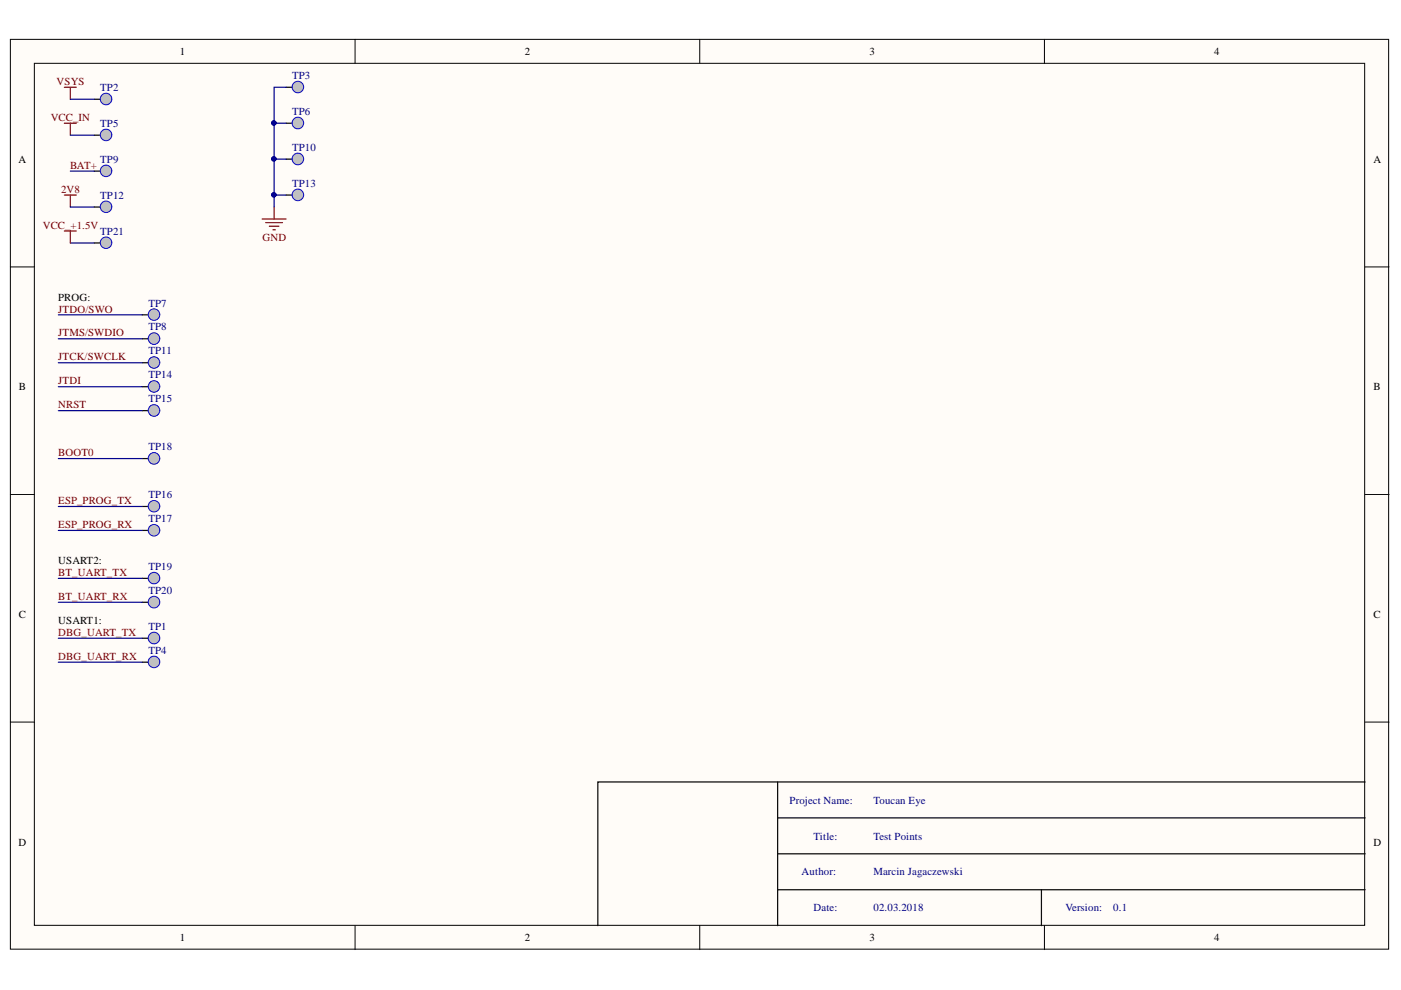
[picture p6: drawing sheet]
<svg xmlns="http://www.w3.org/2000/svg" width="297mm" height="210mm" viewBox="0 0 297 210" stroke-linecap="round" stroke-linejoin="round" font-family="sans-serif">
<g fill="#fffcf8" stroke="#000" stroke-width=".21">
<path d="M2.2 8.3h292.2v192.9h-292.2z"/>
<path d="M7.3 13.4h282v182.8h-282z"/>
</g>
<path d="M75.3 8.3v5.1M148.4 8.3v5.1M221.4 8.3v5.1M2.2 56.6h5.1M289.4 56.6h5.1M2.2 104.8h5.1M289.4 104.8h5.1M2.2 153.1h5.1M289.4 153.1h5.1M75.3 196.3v5M148.4 196.3v5M221.4 196.3v5" fill="none" stroke="#000" stroke-width=".21"/>
<path d="M20 21h1.3M164.9 165.8v30.5M164.9 173.4h124.5M289.4 165.8h-162.6v30.5M164.9 181h124.5M164.9 188.6h124.5M220.8 188.6v7.7" fill="none" stroke="#000" stroke-width=".25"/>
<circle cx="22.5" cy="21" r="1.22" fill="#c0c0c0" stroke="#00f" stroke-width=".21"/>
<path d="M13.6 18.5h2.6M14.9 18.5v2.5" fill="none" stroke="#800000" stroke-width=".25"/>
<path d="M20 28.7h1.3" fill="none" stroke="#000" stroke-width=".25"/>
<circle cx="22.5" cy="28.6" r="1.22" fill="#c0c0c0" stroke="#00f" stroke-width=".21"/>
<path d="M20 36.3h1.3" fill="none" stroke="#000" stroke-width=".25"/>
<circle cx="22.5" cy="36.2" r="1.22" fill="#c0c0c0" stroke="#00f" stroke-width=".21"/>
<path d="M20 43.9h1.3" fill="none" stroke="#000" stroke-width=".25"/>
<circle cx="22.5" cy="43.8" r="1.22" fill="#c0c0c0" stroke="#00f" stroke-width=".21"/>
<path d="M60.7 18.5h1.2" fill="none" stroke="#000" stroke-width=".25"/>
<circle cx="63.2" cy="18.5" r="1.22" fill="#c0c0c0" stroke="#00f" stroke-width=".21"/>
<path d="M60.7 26.1h1.2" fill="none" stroke="#000" stroke-width=".25"/>
<circle cx="63.1" cy="26.1" r="1.23" fill="#c0c0c0" stroke="#00f" stroke-width=".21"/>
<path d="M60.7 33.7h1.2" fill="none" stroke="#000" stroke-width=".25"/>
<circle cx="63.1" cy="33.7" r="1.23" fill="#c0c0c0" stroke="#00f" stroke-width=".21"/>
<path d="M60.7 41.4h1.2" fill="none" stroke="#000" stroke-width=".25"/>
<circle cx="63.1" cy="41.3" r="1.23" fill="#c0c0c0" stroke="#00f" stroke-width=".21"/>
<path d="M13.6 26.1h2.6M14.9 26.1v2.6M13.6 41.4h2.6M14.9 41.4v2.5M55.6 46.4h5.1M56.3 47.2h3.6M57.1 48h2M57.9 48.7h.5M58.1 43.9v2.5" fill="none" stroke="#800000" stroke-width=".25"/>
<path d="M30.2 135.3h1.2" fill="none" stroke="#000" stroke-width=".25"/>
<circle cx="32.6" cy="135.3" r="1.23" fill="#c0c0c0" stroke="#00f" stroke-width=".21"/>
<path d="M30.2 140.4h1.2" fill="none" stroke="#000" stroke-width=".25"/>
<circle cx="32.7" cy="140.3" r="1.22" fill="#c0c0c0" stroke="#00f" stroke-width=".21"/>
<path d="M30.2 66.8h1.2" fill="none" stroke="#000" stroke-width=".25"/>
<circle cx="32.7" cy="66.7" r="1.22" fill="#c0c0c0" stroke="#00f" stroke-width=".21"/>
<path d="M30.2 71.8h1.2" fill="none" stroke="#000" stroke-width=".25"/>
<circle cx="32.6" cy="71.8" r="1.23" fill="#c0c0c0" stroke="#00f" stroke-width=".21"/>
<path d="M30.2 76.9h1.2" fill="none" stroke="#000" stroke-width=".25"/>
<circle cx="32.7" cy="76.9" r="1.22" fill="#c0c0c0" stroke="#00f" stroke-width=".21"/>
<path d="M30.2 82h1.2" fill="none" stroke="#000" stroke-width=".25"/>
<circle cx="32.7" cy="81.9" r="1.22" fill="#c0c0c0" stroke="#00f" stroke-width=".21"/>
<path d="M30.2 87.1h1.2" fill="none" stroke="#000" stroke-width=".25"/>
<circle cx="32.6" cy="87" r="1.23" fill="#c0c0c0" stroke="#00f" stroke-width=".21"/>
<path d="M30.2 107.4h1.2" fill="none" stroke="#000" stroke-width=".25"/>
<circle cx="32.7" cy="107.3" r="1.22" fill="#c0c0c0" stroke="#00f" stroke-width=".21"/>
<path d="M30.2 112.5h1.2" fill="none" stroke="#000" stroke-width=".25"/>
<circle cx="32.6" cy="112.4" r="1.23" fill="#c0c0c0" stroke="#00f" stroke-width=".21"/>
<path d="M30.2 97.2h1.2" fill="none" stroke="#000" stroke-width=".25"/>
<circle cx="32.6" cy="97.2" r="1.23" fill="#c0c0c0" stroke="#00f" stroke-width=".21"/>
<path d="M30.2 127.7h1.2" fill="none" stroke="#000" stroke-width=".25"/>
<circle cx="32.6" cy="127.7" r="1.23" fill="#c0c0c0" stroke="#00f" stroke-width=".21"/>
<path d="M30.2 122.6h1.2" fill="none" stroke="#000" stroke-width=".25"/>
<circle cx="32.7" cy="122.6" r="1.22" fill="#c0c0c0" stroke="#00f" stroke-width=".21"/>
<g fill="none" stroke="#000080" stroke-width=".25">
<path d="M60.7 18.5h-2.6v7.6M14.9 21h5.1M14.9 28.7h5.1M14.9 36.3h5.1M60.7 33.7h-2.6v7.7M60.7 26.1h-2.6v7.6M14.9 43.9h5.1M60.7 41.4h-2.6v2.5M12.4 66.8h17.8M12.4 71.8h17.8M12.4 76.9h17.8M12.4 82h17.8"/>
<path d="M12.4 87.1h17.8M12.4 97.2h17.8M12.4 107.4h17.8M12.4 112.5h17.8M12.4 135.3h17.8M12.4 122.6h17.8M12.4 127.7h17.8M12.4 140.4h17.8"/>
</g>
<g fill="#000080" stroke="#000080" stroke-width=".21">
<circle cx="58.1" cy="41.3" r=".46"/>
<circle cx="58.1" cy="33.7" r=".46"/>
<circle cx="58.1" cy="26.1" r=".46"/>
</g>
<path d="M20 51.5h1.3" fill="none" stroke="#000" stroke-width=".25"/>
<circle cx="22.5" cy="51.5" r="1.22" fill="#c0c0c0" stroke="#00f" stroke-width=".21"/>
<path d="M14.9 51.5h5.1" fill="none" stroke="#000080" stroke-width=".25"/>
<path d="M13.6 49h2.6M14.9 49v2.5" fill="none" stroke="#800000" stroke-width=".25"/>
<g font-size="2.3">
<text x="38.2" y="11.7">1</text>
<text x="111.2" y="11.7">2</text>
<text x="184.3" y="11.7">3</text>
<text x="257.4" y="11.7">4</text>
<text x="3.9" y="34.5">A</text>
<text x="291.2" y="34.5">A</text>
<text x="12.4" y="63.7">PROG:</text>
<text x="4" y="82.8">B</text>
<text x="291.2" y="82.8">B</text>
<text x="12.4" y="119.6">USART2:</text>
<text x="4" y="131">C</text>
<text x="291.2" y="131">C</text>
<text x="12.4" y="132.3">USART1:</text>
<text x="3.9" y="179.3">D</text>
<text x="291.2" y="179.3">D</text>
<text x="38.2" y="199.6">1</text>
<text x="111.2" y="199.6">2</text>
<text x="184.3" y="199.6">3</text>
<text x="257.4" y="199.6">4</text>
</g>
<g font-size="2.3" fill="#000080">
<text x="61.9" y="16.7">TP3</text>
<text x="21.2" y="19.3">TP2</text>
<text x="21.2" y="26.9">TP5</text>
<text x="61.9" y="24.3">TP6</text>
<text x="21.2" y="34.5">TP9</text>
<text x="61.9" y="31.9">TP10</text>
<text x="61.9" y="39.6">TP13</text>
<text x="21.2" y="42.1">TP12</text>
<text x="21.2" y="49.8">TP21</text>
<text x="31.5" y="65">TP7</text>
<text x="31.5" y="70.1">TP8</text>
<text x="31.5" y="75.1">TP11</text>
<text x="31.5" y="80.2">TP14</text>
<text x="31.5" y="85.3">TP15</text>
<text x="31.5" y="95.4">TP18</text>
<text x="31.5" y="105.7">TP16</text>
<text x="31.5" y="110.7">TP17</text>
<text x="31.5" y="125.9">TP20</text>
<text x="31.5" y="120.9">TP19</text>
<text x="31.5" y="133.6">TP1</text>
<text x="31.5" y="138.6">TP4</text>
<text x="167.4" y="170.4">Project Name:</text>
<text x="185.2" y="170.4">Toucan Eye</text>
<text x="172.5" y="178">Title:</text>
<text x="185.2" y="178">Test Points</text>
<text x="170" y="185.6">Author:</text>
<text x="185.2" y="185.6">Marcin Jagaczewski</text>
<text x="172.5" y="193.2">Date:</text>
<text x="185.2" y="193.2">02.03.2018</text>
<text x="225.9" y="193.2">Version:</text>
<text x="236" y="193.2">0.1</text>
</g>
<g font-size="2.3" fill="#800000">
<text x="12" y="18">VSYS</text>
<text x="10.7" y="25.6">VCC_IN</text>
<text x="14.9" y="35.8">BAT+</text>
<text x="12.9" y="40.8">2V8</text>
<text x="9.1" y="48.5">VCC_+1.5V</text>
<text x="55.7" y="51.1">GND</text>
<text x="12.4" y="66.3">JTDO/SWO</text>
<text x="12.4" y="71.3">JTMS/SWDIO</text>
<text x="12.4" y="76.4">JTCK/SWCLK</text>
<text x="12.4" y="81.5">JTDI</text>
<text x="12.4" y="86.6">NRST</text>
<text x="12.4" y="96.7">BOOT0</text>
<text x="12.4" y="106.9">ESP_PROG_TX</text>
<text x="12.4" y="112">ESP_PROG_RX</text>
<text x="12.4" y="122.1">BT_UART_TX</text>
<text x="12.4" y="127.2">BT_UART_RX</text>
<text x="12.4" y="134.8">DBG_UART_TX</text>
<text x="12.4" y="139.9">DBG_UART_RX</text>
</g>
</svg>
